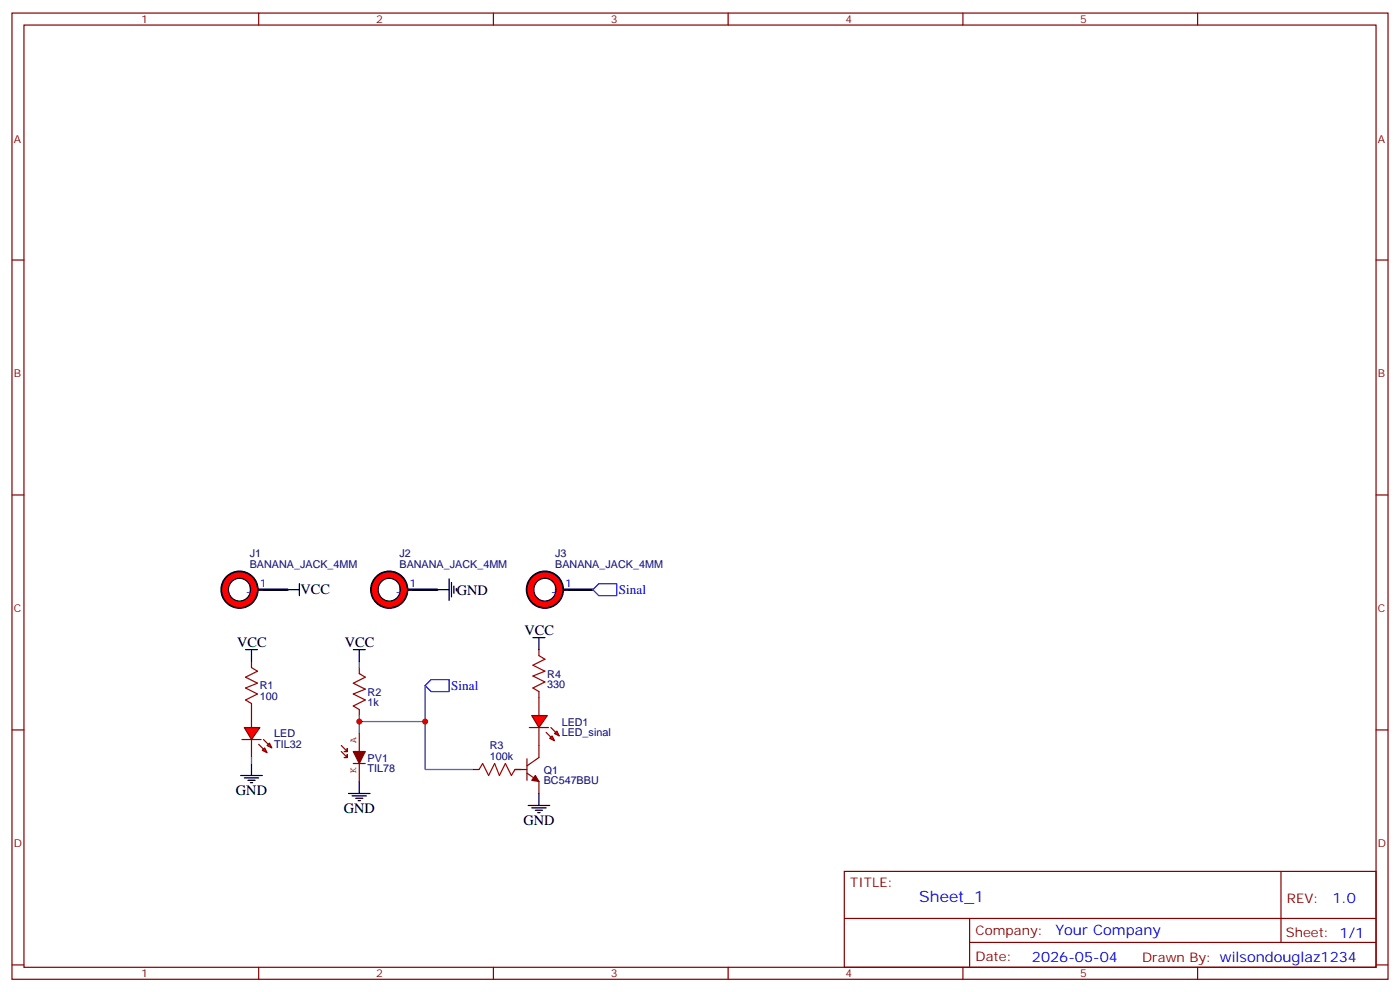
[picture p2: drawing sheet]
<svg xmlns="http://www.w3.org/2000/svg" width="412mm" height="292mm" viewBox="0 0 412 292" stroke-linecap="round" stroke-linejoin="round" font-family="sans-serif">
<g fill="none" stroke="#870000" stroke-width=".35">
<path d="M3.5 3.8h405.4v284.4h-405.4zM7.1 7.4h398.2v277.3h-398.2zM76.2 3.8v3.6M145.3 3.8v3.6M214.5 3.8v3.6M283.6 3.8v3.6M352.8 3.8v3.6M3.5 76.5h3.6M405.3 76.5h3.6M3.5 145.7h3.6M405.3 145.7h3.6M74.1 194.7v1.8"/>
<path d="M105.8 196.5v1.7M158.7 191.2v1.7M3.5 214.8h3.6M74.1 207v1.8M105.8 208.8v1.8M158.7 203.5v1.8M405.3 214.8h3.6M139.3 226.4h1.8M151.7 226.4h1.8M248.7 256.4h156.6v28.3h-156.6zM377.3 256.5v20.8M248.7 270.3h156.5"/>
<path d="M285.6 277.3h119.6M285.6 270.3v14.1M3.5 284h3.6M76.2 284.7v3.5M145.3 284.7v3.5M214.5 284.7v3.5M283.6 284.7v3.5M352.8 284.7v3.5M405.3 284h3.6"/>
</g>
<path d="M74.1 196.5l1.7 1-3.5 1.8 3.5 1.7-3.5 1.5 3.5 1.7-3.5 1.8 1.8 1M105.8 198.2l1.8 1.1-3.5 1.7 3.5 1.8-3.5 1.4 3.5 1.8-3.5 1.8 1.7 1M158.7 192.9l1.8 1.1-3.5 1.8 3.5 1.7-3.5 1.4 3.5 1.8-3.5 1.8 1.7 1M141.1 226.4l1.1-1.7 1.7 3.5 1.8-3.5 1.4 3.5 1.8-3.5 1.7 3.5 1.1-1.8" fill="none" stroke="#a10000" stroke-width=".35"/>
<g fill="#f00" stroke="#870000" stroke-width=".35">
<path d="M156.6 210.6h4.6l-2.5 3.5z"/>
<path d="M155.9 214.1h5.7z"/>
</g>
<g fill="#870000" stroke="#870000" stroke-width=".35">
<path d="M162.3 214.1l1.4 1.4z"/>
<path d="M160.9 215.5l1.4 1.4z"/>
</g>
<g fill="#f00" stroke="#870000" stroke-width=".35">
<path d="M163.3 215.9l.7-.7 .7 1.4z"/>
<path d="M161.9 217.3l.7-.7 .7 1.4z"/>
</g>
<path d="M158.7 205.3v5.3M158.7 214.1v5.3" fill="none" stroke="#870000" stroke-width=".35"/>
<g fill="#f00" stroke="#870000" stroke-width=".35">
<path d="M72 214.1h4.6l-2.5 3.5z"/>
<path d="M71.3 217.6h5.6z"/>
</g>
<g fill="#870000" stroke="#870000" stroke-width=".35">
<path d="M77.6 217.6l1.4 1.4z"/>
<path d="M76.2 219l1.4 1.5z"/>
</g>
<g fill="#f00" stroke="#870000" stroke-width=".35">
<path d="M78.7 219.4l.7-.7 .7 1.4z"/>
<path d="M77.3 220.8l.7-.7 .7 1.4z"/>
</g>
<path d="M77.6 173.5h7.1M121.7 173.5h7.1M167.6 173.5h7M74.1 208.8v5.3M74.1 217.6v5.3M158.7 219.4v3.5l-3.5 2.5M151.7 226.4h3.5M155.2 223.3v6.3M155.2 227.5l3.5 2.5v3.5" fill="none" stroke="#870000" stroke-width=".35"/>
<g fill="none" stroke="#000" stroke-width=".71">
<path d="M75.8 173.5h8.9M119.9 173.5h8.9M165.8 173.5h8.8"/>
<circle cx="70.6" cy="173.5" r="5.3"/>
<circle cx="114.7" cy="173.5" r="5.3"/>
<circle cx="160.5" cy="173.5" r="5.3"/>
</g>
<g fill="none" stroke="#f00" stroke-width="1.8">
<circle cx="70.6" cy="173.5" r="4.2"/>
<circle cx="114.7" cy="173.5" r="4.2"/>
<circle cx="160.5" cy="173.5" r="4.2"/>
</g>
<g fill="none" stroke="#000" stroke-width=".35">
<path d="M84.7 173.5h3.5M88.2 171.8v3.5M128.8 173.5h3.5M132.3 170.4v6.3M133 171.4v4.2M133.7 172.5v2.1M134.4 173.2v.7M72.3 191.2h3.5M74.1 191.2v3.5M104.1 191.2h3.5M105.8 191.2v3.5M157 187.6h3.5"/>
<path d="M158.7 187.6v3.6M70.9 228.2h6.4M72 228.9h4.2M73 229.6h2.1M73.7 230.3h.7M74.1 224.7v3.5M102.7 233.5h6.3M103.7 234.2h4.2M104.8 234.9h2.1M105.5 235.6h.7M105.8 230v3.5M155.6 237h6.3"/>
<path d="M156.6 237.7h4.3M157.7 238.4h2.1M158.4 239.1h.7M158.7 233.5v3.5"/>
<circle cx="70.5" cy="173.5" r="3.3"/>
<circle cx="114.6" cy="173.5" r="3.3"/>
<circle cx="160.5" cy="173.5" r="3.3"/>
</g>
<path d="M105.8 194.7v1.8M105.8 212.3h19.4v14.1h14.1M105.8 210.6v5.3M125.2 201.8v10.5M74.1 222.9v1.8" fill="none" stroke="#008700" stroke-width=".35"/>
<path d="M174.6 173.5l1.8-1.7h5.3v3.5h-5.3zM125.2 201.8l1.8-1.8h5.3v3.5h-5.3z" fill="none" stroke="#00f" stroke-width=".35"/>
<path d="M157.7 228.2l1 1.8-2.1-.4z" fill="#870000" stroke="#870000" stroke-width=".35"/>
<path d="M104.1 221.2h3.5l-1.8 3.5z" fill="#850000" stroke="#850000" stroke-width=".35"/>
<path d="M100.5 219.4l1.8 1.8v-.9v.9h-.9h.9M105.8 215.9v5.3M100.5 221.2l1.8 1.7h-.9h.9v-.9v.9M104.1 224.7h3.5M105.8 224.7v5.3" fill="none" stroke="#850000" stroke-width=".35"/>
<g fill="#c00">
<circle cx="105.8" cy="212.3" r=".88"/>
<circle cx="125.2" cy="212.3" r=".88"/>
</g>
<text font-size="4.6" fill="#00f" x="270.8" y="265.5">Sheet_1</text>
<g font-size="4.2">
<text x="88.5" y="174.9">VCC</text>
<text x="134.6" y="175">GND</text>
<text x="69.8" y="190.5">VCC</text>
<text x="101.6" y="190.5">VCC</text>
<text x="154.5" y="186.9">VCC</text>
<text x="69.5" y="233.9">GND</text>
<text x="101.2" y="239.1">GND</text>
<text x="154.2" y="242.7">GND</text>
</g>
<g font-size="4.2" fill="#00f">
<text x="392.5" y="265.7">1.0</text>
<text x="310.9" y="275.3">Your Company</text>
<text x="304" y="283.1">2026-05-04</text>
</g>
<g font-size="3.9" fill="#00f">
<text x="182.3" y="174.7">Sinal</text>
<text x="132.9" y="202.9">Sinal</text>
</g>
<g font-size="3.9" fill="#800">
<text x="250.5" y="261">TITLE:</text>
<text x="379.1" y="265.7">REV:</text>
<text x="287.4" y="275.2">Company:</text>
<text x="378.7" y="275.8">Sheet: 1/1</text>
<text x="287.4" y="282.9">Date:</text>
<text x="336.4" y="283">Drawn By: wilsondouglaz1234</text>
</g>
<g font-size="3.2" fill="#800">
<text x="41.6" y="6.8">1</text>
<text x="110.8" y="6.8">2</text>
<text x="179.9" y="6.8">3</text>
<text x="249.1" y="6.8">4</text>
<text x="318.2" y="6.8">5</text>
<text x="4.1" y="41.9">A</text>
<text x="405.9" y="41.9">A</text>
<text x="4.1" y="111.1">B</text>
<text x="405.9" y="111.1">B</text>
<text x="4.1" y="180.2">C</text>
<text x="405.9" y="180.2">C</text>
<text x="4.1" y="249.4">D</text>
<text x="405.9" y="249.4">D</text>
<text x="41.6" y="287.7">1</text>
<text x="110.8" y="287.7">2</text>
<text x="179.9" y="287.7">3</text>
<text x="249.1" y="287.7">4</text>
<text x="318.2" y="287.7">5</text>
</g>
<g font-size="3.2" fill="#000080">
<text x="73.6" y="167.2">BANANA_JACK_4MM</text>
<text x="73.6" y="164">J1</text>
<text x="117.7" y="167.2">BANANA_JACK_4MM</text>
<text x="117.7" y="164">J2</text>
<text x="163.5" y="167.2">BANANA_JACK_4MM</text>
<text x="163.5" y="164">J3</text>
<text x="76.6" y="202.9">R1</text>
<text x="161.2" y="202.6">330</text>
<text x="161.2" y="199.4">R4</text>
<text x="76.6" y="206">100</text>
<text x="108.3" y="207.9">1k</text>
<text x="108.3" y="204.7">R2</text>
<text x="165.5" y="213.6">LED1</text>
<text x="80.8" y="220.2">TIL32</text>
<text x="80.8" y="217">LED</text>
<text x="144.3" y="220.4">R3</text>
<text x="165.5" y="216.7">LED_sinal</text>
<text x="108.3" y="227.3">TIL78</text>
<text x="108.3" y="224.1">PV1</text>
<text x="144.3" y="223.6">100k</text>
<text x="160.2" y="227.7">Q1</text>
<text x="160.2" y="230.8">BC547BBU</text>
</g>
<g font-size="3.2" fill="#00f">
<text x="76.6" y="172.8">1</text>
<text x="120.6" y="172.8">1</text>
<text x="166.5" y="172.8">1</text>
<text x="72.7" y="174.6">J1</text>
<text x="116.8" y="174.6">J1</text>
<text x="162.6" y="174.6">J1</text>
</g>
<g font-size="2.8" fill="#840000">
<text x="105" y="218.5" transform="rotate(-90 105 218.5)">A</text>
<text x="105" y="227.3" transform="rotate(-90 105 227.3)">K</text>
</g>
</svg>
